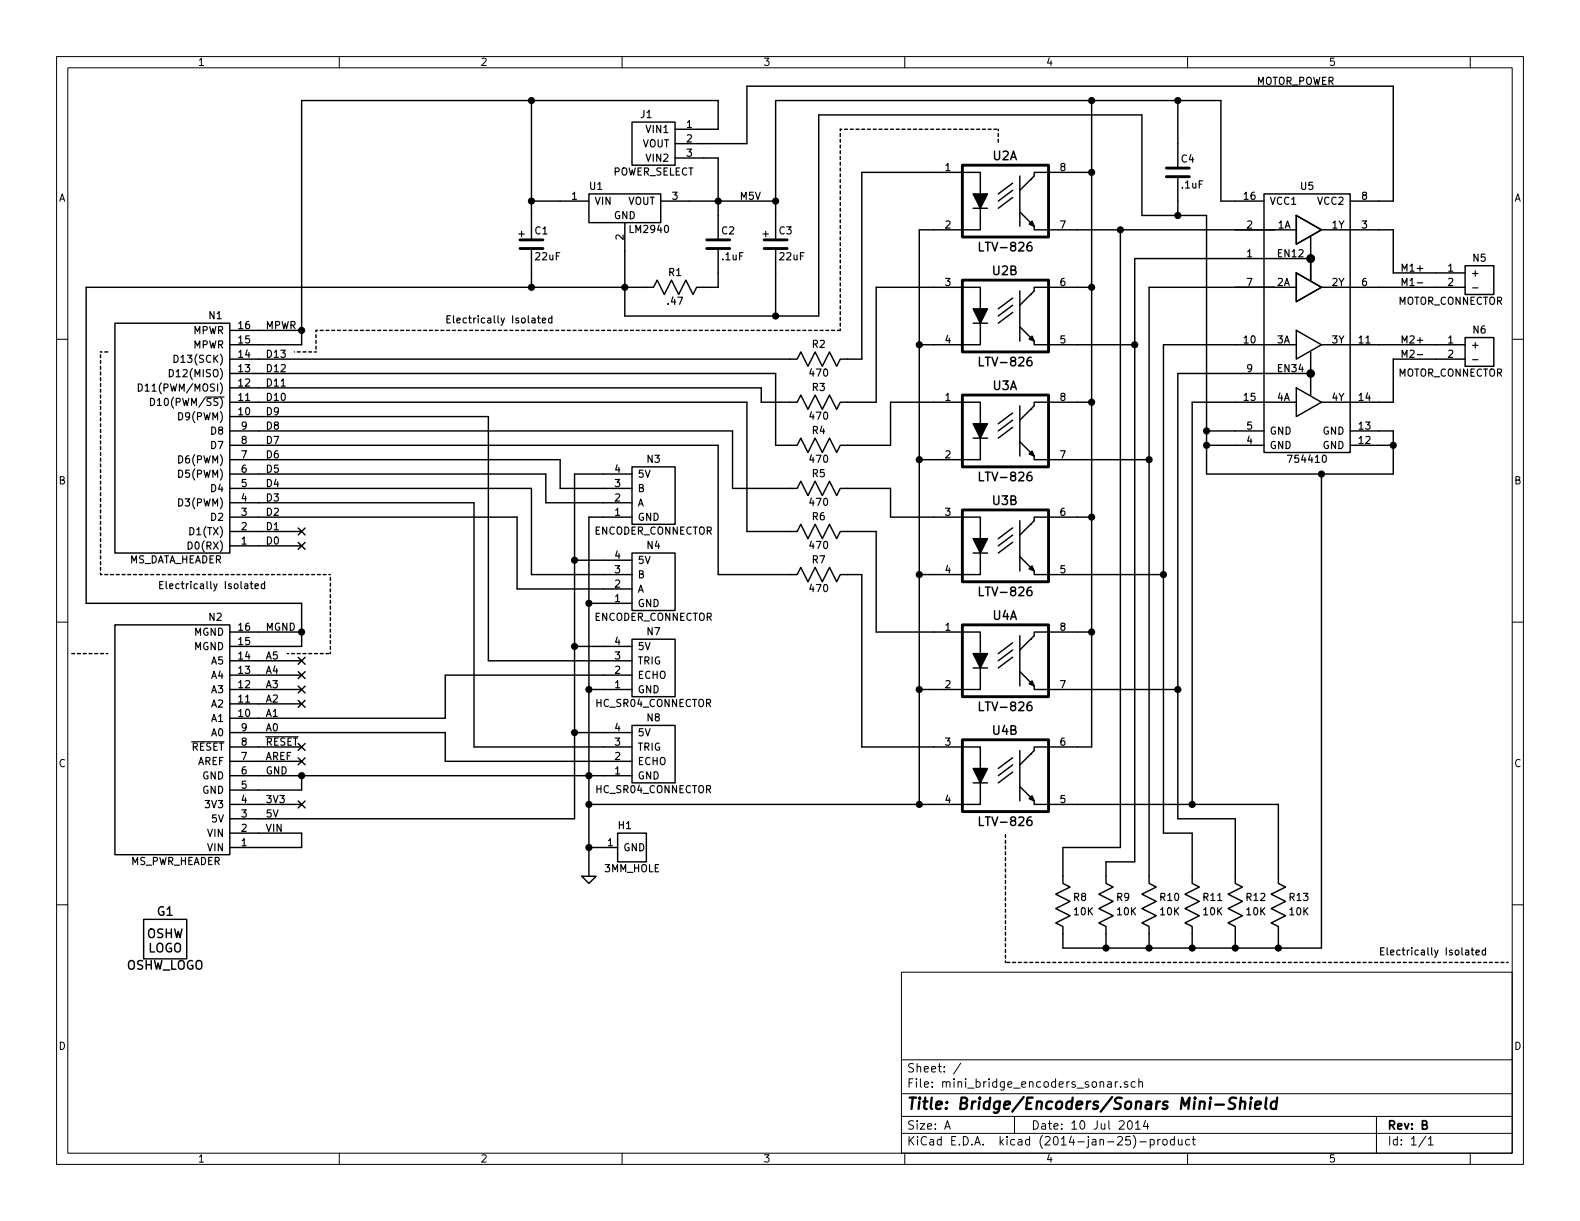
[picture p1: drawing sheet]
EESchema Schematic File Version 2
LIBS:mini_bridge_encoders_sonar
LIBS:power
LIBS:device
LIBS:transistors
LIBS:conn
LIBS:linear
LIBS:regul
LIBS:74xx
LIBS:cmos4000
LIBS:adc-dac
LIBS:memory
LIBS:xilinx
LIBS:special
LIBS:microcontrollers
LIBS:dsp
LIBS:microchip
LIBS:analog_switches
LIBS:motorola
LIBS:texas
LIBS:intel
LIBS:audio
LIBS:interface
LIBS:digital-audio
LIBS:philips
LIBS:display
LIBS:cypress
LIBS:siliconi
LIBS:opto
LIBS:atmel
LIBS:contrib
LIBS:valves
LIBS:mini_bridge_encoders_sonar-cache
EELAYER 24 0
EELAYER END
$Descr A 11000 8500
encoding utf-8
Sheet 1 1
Title "Bridge/Encoders/Sonars Mini-Shield"
Date "10 Jul 2014"
Rev "B"
Comp ""
Comment1 ""
Comment2 ""
Comment3 ""
Comment4 ""
$EndDescr
$Comp
L MS_DATA_HEADER N1
U 1 1
P 1200 3050
F 0 "N1" H 900 3900 50  0000 C CNN
F 1 "MS_DATA_HEADER" H 1175 2200 50  0000 C CNN
F 2 "" H 1200 3050 60  0000 C CNN
F 3 "" H 1200 3050 60  0000 C CNN
	1    1200 3050
	-1   0    0    -1  
$EndComp
$Comp
L MS_PWR_HEADER N2
U 1 1
P 1200 5150
F 0 "N2" H 900 6000 50  0000 C CNN
F 1 "MS_PWR_HEADER" H 1175 4300 50  0000 C CNN
F 2 "" H 1200 5150 60  0000 C CNN
F 3 "" H 1200 5150 60  0000 C CNN
	1    1200 5150
	-1   0    0    -1  
$EndComp
$Comp
L 3MM_HOLE H1
U 1 1
P 4400 5900
F 0 "H1" H 4350 6050 50  0000 C CNN
F 1 "3MM_HOLE" H 4400 5750 50  0000 C CNN
F 2 "" H 4400 5900 60  0000 C CNN
F 3 "" H 4400 5900 60  0000 C CNN
	1    4400 5900
	1    0    0    -1  
$EndComp
Text Label 1850 5400 0    50   ~ 0
GND
Text Label 1850 2300 0    50   ~ 0
MPWR
Text Label 1850 4400 0    50   ~ 0
MGND
Text Label 1850 5800 0    50   ~ 0
VIN
Text Label 1850 2500 0    50   ~ 0
D13
Text Label 1850 2600 0    50   ~ 0
D12
Text Label 1850 2700 0    50   ~ 0
D11
Text Label 1850 2800 0    50   ~ 0
D10
Text Label 1850 2900 0    50   ~ 0
D9
Text Label 1850 3000 0    50   ~ 0
D8
Text Label 1850 3100 0    50   ~ 0
D7
Text Label 1850 3200 0    50   ~ 0
D6
Text Label 1850 3300 0    50   ~ 0
D5
Text Label 1850 3400 0    50   ~ 0
D4
Text Label 1850 3500 0    50   ~ 0
D3
Text Label 1850 3600 0    50   ~ 0
D2
Text Label 1850 3700 0    50   ~ 0
D1
Text Label 1850 3800 0    50   ~ 0
D0
Text Label 1850 4600 0    50   ~ 0
A5
Text Label 1850 4700 0    50   ~ 0
A4
Text Label 1850 4800 0    50   ~ 0
A3
Text Label 1850 4900 0    50   ~ 0
A2
Text Label 1850 5000 0    50   ~ 0
A1
Text Label 1850 5100 0    50   ~ 0
A0
Text Label 1850 5200 0    50   ~ 0
~RESET
Text Label 1850 5300 0    50   ~ 0
AREF
Text Label 1850 5600 0    50   ~ 0
3V3
Text Label 1850 5700 0    50   ~ 0
5V
$Comp
L OSHW_LOGO G1
U 1 1
P 1150 6550
F 0 "G1" H 1150 6750 60  0000 C CNN
F 1 "OSHW_LOGO" H 1150 6375 60  0000 C CNN
F 2 "" H 1150 6550 60  0000 C CNN
F 3 "" H 1150 6550 60  0000 C CNN
	1    1150 6550
	1    0    0    -1  
$EndComp
$Comp
L OPTO_ISOLATOR U2
U 2 1
P 7000 2200
F 0 "U2" H 6995 2510 60  0000 C CNN
F 1 "LTV-826" H 7000 1875 60  0000 C CNN
F 2 "" H 7000 2200 60  0000 C CNN
F 3 "" H 7000 2200 60  0000 C CNN
	2    7000 2200
	1    0    0    -1  
$EndComp
$Comp
L VOLTAGE_REGULATOR U1
U 1 1
P 4350 1450
F 0 "U1" H 4150 1600 50  0000 C CNN
F 1 "LM2940" H 4375 1300 50  0000 L CNN
F 2 "" H 4350 1500 60  0000 C CNN
F 3 "" H 4350 1500 60  0000 C CNN
	1    4350 1450
	1    0    0    -1  
$EndComp
$Comp
L C_VERT C1
U 1 1
P 3700 1700
F 0 "C1" H 3720 1790 50  0000 L CNN
F 1 "22uF" H 3720 1610 50  0000 L CNN
F 2 "" H 3738 1550 30  0000 C CNN
F 3 "" H 3700 1700 60  0000 C CNN
	1    3700 1700
	1    0    0    -1  
$EndComp
$Comp
L C_VERT C2
U 1 1
P 5000 1700
F 0 "C2" H 5020 1790 50  0000 L CNN
F 1 ".1uF" H 5020 1610 50  0000 L CNN
F 2 "" H 5038 1550 30  0000 C CNN
F 3 "" H 5000 1700 60  0000 C CNN
	1    5000 1700
	1    0    0    -1  
$EndComp
$Comp
L R_HORIZ R1
U 1 1
P 4700 2000
F 0 "R1" H 4700 2100 50  0000 C CNN
F 1 ".47" H 4700 1900 50  0000 C CNN
F 2 "" H 4725 2000 60  0000 C CNN
F 3 "" H 4725 2000 60  0000 C CNN
	1    4700 2000
	1    0    0    -1  
$EndComp
$Comp
L C_VERT C3
U 1 1
P 5400 1700
F 0 "C3" H 5420 1790 50  0000 L CNN
F 1 "22uF" H 5420 1610 50  0000 L CNN
F 2 "" H 5438 1550 30  0000 C CNN
F 3 "" H 5400 1700 60  0000 C CNN
	1    5400 1700
	1    0    0    -1  
$EndComp
$Comp
L POWER_SELECT J1
U 1 1
P 4550 1000
F 0 "J1" H 4500 1200 50  0000 C CNN
F 1 "POWER_SELECT" H 4550 800 50  0000 C CNN
F 2 "" H 4550 1000 60  0000 C CNN
F 3 "" H 4550 1000 60  0000 C CNN
	1    4550 1000
	1    0    0    -1  
$EndComp
$Comp
L GND #PWR01
U 1 1
P 4100 6100
F 0 "#PWR01" H 4100 6100 30  0001 C CNN
F 1 "GND" H 4100 6030 30  0001 C CNN
F 2 "" H 4100 6100 60  0000 C CNN
F 3 "" H 4100 6100 60  0000 C CNN
	1    4100 6100
	1    0    0    -1  
$EndComp
$Comp
L OPTO_ISOLATOR U3
U 2 1
P 7000 3800
F 0 "U3" H 6995 4110 60  0000 C CNN
F 1 "LTV-826" H 7000 3475 60  0000 C CNN
F 2 "" H 7000 3800 60  0000 C CNN
F 3 "" H 7000 3800 60  0000 C CNN
	2    7000 3800
	1    0    0    -1  
$EndComp
$Comp
L OPTO_ISOLATOR U4
U 2 1
P 7000 5400
F 0 "U4" H 6995 5710 60  0000 C CNN
F 1 "LTV-826" H 7000 5075 60  0000 C CNN
F 2 "" H 7000 5400 60  0000 C CNN
F 3 "" H 7000 5400 60  0000 C CNN
	2    7000 5400
	1    0    0    -1  
$EndComp
$Comp
L OPTO_ISOLATOR U2
U 1 1
P 7000 1400
F 0 "U2" H 6995 1710 60  0000 C CNN
F 1 "LTV-826" H 7000 1075 60  0000 C CNN
F 2 "" H 7000 1400 60  0000 C CNN
F 3 "" H 7000 1400 60  0000 C CNN
	1    7000 1400
	1    0    0    -1  
$EndComp
$Comp
L OPTO_ISOLATOR U3
U 1 1
P 7000 3000
F 0 "U3" H 6995 3310 60  0000 C CNN
F 1 "LTV-826" H 7000 2675 60  0000 C CNN
F 2 "" H 7000 3000 60  0000 C CNN
F 3 "" H 7000 3000 60  0000 C CNN
	1    7000 3000
	1    0    0    -1  
$EndComp
$Comp
L R_VERT R11
U 1 1
P 8300 6300
F 0 "R11" H 8370 6350 50  0000 L CNN
F 1 "10K" H 8370 6250 50  0000 L CNN
F 2 "" H 8300 6350 60  0000 C CNN
F 3 "" H 8300 6350 60  0000 C CNN
	1    8300 6300
	1    0    0    -1  
$EndComp
$Comp
L R_VERT R12
U 1 1
P 8600 6300
F 0 "R12" H 8670 6350 50  0000 L CNN
F 1 "10K" H 8670 6250 50  0000 L CNN
F 2 "" H 8600 6350 60  0000 C CNN
F 3 "" H 8600 6350 60  0000 C CNN
	1    8600 6300
	1    0    0    -1  
$EndComp
$Comp
L R_VERT R13
U 1 1
P 8900 6300
F 0 "R13" H 8970 6350 50  0000 L CNN
F 1 "10K" H 8970 6250 50  0000 L CNN
F 2 "" H 8900 6350 60  0000 C CNN
F 3 "" H 8900 6350 60  0000 C CNN
	1    8900 6300
	1    0    0    -1  
$EndComp
$Comp
L R_VERT R8
U 1 1
P 7400 6300
F 0 "R8" H 7470 6350 50  0000 L CNN
F 1 "10K" H 7470 6250 50  0000 L CNN
F 2 "" H 7400 6350 60  0000 C CNN
F 3 "" H 7400 6350 60  0000 C CNN
	1    7400 6300
	1    0    0    -1  
$EndComp
$Comp
L R_VERT R9
U 1 1
P 7700 6300
F 0 "R9" H 7770 6350 50  0000 L CNN
F 1 "10K" H 7770 6250 50  0000 L CNN
F 2 "" H 7700 6350 60  0000 C CNN
F 3 "" H 7700 6350 60  0000 C CNN
	1    7700 6300
	1    0    0    -1  
$EndComp
$Comp
L R_VERT R10
U 1 1
P 8000 6300
F 0 "R10" H 8070 6350 50  0000 L CNN
F 1 "10K" H 8070 6250 50  0000 L CNN
F 2 "" H 8000 6350 60  0000 C CNN
F 3 "" H 8000 6350 60  0000 C CNN
	1    8000 6300
	1    0    0    -1  
$EndComp
$Comp
L 754410 U5
U 1 1
P 9100 2200
F 0 "U5" H 9100 3100 50  0000 C CNN
F 1 "754410" H 9100 1200 50  0000 C CNN
F 2 "" H 9075 775 60  0000 C CNN
F 3 "" H 9075 775 60  0000 C CNN
	1    9100 2200
	1    0    0    -1  
$EndComp
$Comp
L R_HORIZ R2
U 1 1
P 5700 2500
F 0 "R2" H 5700 2600 50  0000 C CNN
F 1 "470" H 5700 2400 50  0000 C CNN
F 2 "" H 5725 2500 60  0000 C CNN
F 3 "" H 5725 2500 60  0000 C CNN
	1    5700 2500
	1    0    0    -1  
$EndComp
$Comp
L R_HORIZ R3
U 1 1
P 5700 2800
F 0 "R3" H 5700 2900 50  0000 C CNN
F 1 "470" H 5700 2700 50  0000 C CNN
F 2 "" H 5725 2800 60  0000 C CNN
F 3 "" H 5725 2800 60  0000 C CNN
	1    5700 2800
	1    0    0    -1  
$EndComp
$Comp
L R_HORIZ R4
U 1 1
P 5700 3100
F 0 "R4" H 5700 3200 50  0000 C CNN
F 1 "470" H 5700 3000 50  0000 C CNN
F 2 "" H 5725 3100 60  0000 C CNN
F 3 "" H 5725 3100 60  0000 C CNN
	1    5700 3100
	1    0    0    -1  
$EndComp
$Comp
L OPTO_ISOLATOR U4
U 1 1
P 7000 4600
F 0 "U4" H 6995 4910 60  0000 C CNN
F 1 "LTV-826" H 7000 4275 60  0000 C CNN
F 2 "" H 7000 4600 60  0000 C CNN
F 3 "" H 7000 4600 60  0000 C CNN
	1    7000 4600
	1    0    0    -1  
$EndComp
$Comp
L R_HORIZ R5
U 1 1
P 5700 3400
F 0 "R5" H 5700 3500 50  0000 C CNN
F 1 "470" H 5700 3300 50  0000 C CNN
F 2 "" H 5725 3400 60  0000 C CNN
F 3 "" H 5725 3400 60  0000 C CNN
	1    5700 3400
	1    0    0    -1  
$EndComp
$Comp
L R_HORIZ R6
U 1 1
P 5700 3700
F 0 "R6" H 5700 3800 50  0000 C CNN
F 1 "470" H 5700 3600 50  0000 C CNN
F 2 "" H 5725 3700 60  0000 C CNN
F 3 "" H 5725 3700 60  0000 C CNN
	1    5700 3700
	1    0    0    -1  
$EndComp
$Comp
L R_HORIZ R7
U 1 1
P 5700 4000
F 0 "R7" H 5700 4100 50  0000 C CNN
F 1 "470" H 5700 3900 50  0000 C CNN
F 2 "" H 5725 4000 60  0000 C CNN
F 3 "" H 5725 4000 60  0000 C CNN
	1    5700 4000
	1    0    0    -1  
$EndComp
$Comp
L MOTOR_CONNECTOR N5
U 1 1
P 10300 1950
F 0 "N5" H 10300 2100 50  0000 C CNN
F 1 "MOTOR_CONNECTOR" H 10100 1800 50  0000 C CNN
F 2 "" H 10300 1950 60  0000 C CNN
F 3 "" H 10300 1950 60  0000 C CNN
	1    10300 1950
	1    0    0    -1  
$EndComp
$Comp
L MOTOR_CONNECTOR N6
U 1 1
P 10300 2450
F 0 "N6" H 10300 2600 50  0000 C CNN
F 1 "MOTOR_CONNECTOR" H 10100 2300 50  0000 C CNN
F 2 "" H 10300 2450 60  0000 C CNN
F 3 "" H 10300 2450 60  0000 C CNN
	1    10300 2450
	1    0    0    -1  
$EndComp
Text Label 8750 600  0    50   ~ 0
MOTOR_POWER
Text Label 5150 1400 0    50   ~ 0
M5V
Text Notes 9600 6650 0    50   ~ 0
Electrically Isolated
$Comp
L ENCODER_CONNECTOR N3
U 1 1
P 4550 3450
F 0 "N3" H 4550 3700 50  0000 C CNN
F 1 "ENCODER_CONNECTOR" H 4550 3200 50  0000 C CNN
F 2 "" H 4550 3450 50  0000 C CNN
F 3 "" H 4550 3450 50  0000 C CNN
	1    4550 3450
	1    0    0    -1  
$EndComp
Text Notes 3100 2250 0    50   ~ 0
Electrically Isolated
Text Notes 1100 4100 0    50   ~ 0
Electrically Isolated
$Comp
L ENCODER_CONNECTOR N4
U 1 1
P 4550 4050
F 0 "N4" H 4550 4300 50  0000 C CNN
F 1 "ENCODER_CONNECTOR" H 4550 3800 50  0000 C CNN
F 2 "" H 4550 4050 50  0000 C CNN
F 3 "" H 4550 4050 50  0000 C CNN
	1    4550 4050
	1    0    0    -1  
$EndComp
NoConn ~ 2100 4600
NoConn ~ 2100 4700
NoConn ~ 2100 5200
NoConn ~ 2100 5300
NoConn ~ 2100 5600
Wire Wire Line
	1800 2300 2100 2300
Wire Wire Line
	2100 700  2100 2400
Wire Wire Line
	2100 2400 1800 2400
Wire Wire Line
	1800 4400 2100 4400
Wire Wire Line
	2100 4500 1800 4500
Wire Wire Line
	1800 5400 4200 5400
Wire Wire Line
	2100 5500 1800 5500
Wire Wire Line
	1800 5800 2100 5800
Wire Wire Line
	2100 5800 2100 5900
Wire Wire Line
	2100 5900 1800 5900
Wire Wire Line
	1800 2600 5400 2600
Wire Wire Line
	1800 2700 5300 2700
Wire Wire Line
	1800 2800 5200 2800
Wire Wire Line
	1800 2900 3400 2900
Wire Wire Line
	1800 3000 5100 3000
Wire Wire Line
	1800 3100 5000 3100
Wire Wire Line
	1800 3200 3900 3200
Wire Wire Line
	1800 3300 3800 3300
Wire Wire Line
	1800 3400 3700 3400
Wire Wire Line
	1800 3500 3300 3500
Wire Wire Line
	1800 3600 3600 3600
Wire Wire Line
	1800 3700 2100 3700
Wire Wire Line
	1800 3800 2100 3800
Wire Wire Line
	1800 4600 2100 4600
Wire Wire Line
	2100 4700 1800 4700
Wire Wire Line
	1800 4800 2100 4800
Wire Wire Line
	1800 4900 2100 4900
Wire Wire Line
	1800 5000 3100 5000
Wire Wire Line
	1800 5100 3100 5100
Wire Wire Line
	2100 5200 1800 5200
Wire Wire Line
	2100 5300 1800 5300
Wire Wire Line
	2100 5600 1800 5600
Wire Wire Line
	3700 1400 3900 1400
Connection ~ 2100 2300
Wire Wire Line
	4350 1750 4350 2200
Connection ~ 2100 4400
Wire Wire Line
	3700 700  3700 1500
Connection ~ 3700 1400
Wire Wire Line
	600  2000 4500 2000
Connection ~ 4350 2000
Wire Wire Line
	4900 2000 5000 2000
Wire Wire Line
	5000 2000 5000 1900
Wire Wire Line
	5000 1100 5000 1500
Wire Wire Line
	5400 700  5400 1500
Connection ~ 5000 1400
Wire Wire Line
	5400 2200 5400 1900
Wire Wire Line
	5000 700  5000 900 
Wire Wire Line
	5000 900  4900 900 
Wire Wire Line
	4800 1400 5400 1400
Wire Wire Line
	5000 1100 4900 1100
Connection ~ 5400 2200
Wire Wire Line
	8900 6600 8900 6500
Wire Wire Line
	7400 6600 9200 6600
Wire Wire Line
	8600 6600 8600 6500
Wire Wire Line
	8300 6600 8300 6500
Connection ~ 8600 6600
Wire Wire Line
	8000 6600 8000 6500
Connection ~ 8300 6600
Wire Wire Line
	7700 6600 7700 6500
Connection ~ 8000 6600
Connection ~ 7700 6600
Wire Wire Line
	9600 3000 9700 3000
Wire Wire Line
	9700 3000 9700 3300
Wire Wire Line
	9700 3100 9600 3100
Wire Wire Line
	9700 3300 8400 3300
Connection ~ 9700 3100
Wire Wire Line
	9600 2800 9700 2800
Wire Wire Line
	9700 2800 9700 2500
Wire Wire Line
	9700 2500 10000 2500
Wire Wire Line
	10000 2400 9600 2400
Wire Wire Line
	10000 2000 9600 2000
Wire Wire Line
	10000 1900 9700 1900
Wire Wire Line
	9700 1900 9700 1600
Wire Wire Line
	9700 1600 9600 1600
Wire Wire Line
	8600 1400 8500 1400
Connection ~ 5400 1400
Wire Wire Line
	9600 1400 9700 1400
Wire Wire Line
	5500 2800 5300 2800
Wire Wire Line
	5300 2800 5300 2700
Wire Wire Line
	5500 3700 5200 3700
Wire Wire Line
	5200 3700 5200 2800
Wire Wire Line
	5500 3100 5400 3100
Wire Wire Line
	5400 3100 5400 2600
Wire Wire Line
	5100 3000 5100 3400
Wire Wire Line
	5100 3400 5500 3400
Wire Wire Line
	5500 4000 5000 4000
Wire Wire Line
	5000 4000 5000 3100
Connection ~ 3700 700 
Wire Wire Line
	8300 2800 8600 2800
Wire Wire Line
	8200 2600 8600 2600
Wire Wire Line
	7600 5200 7500 5200
Wire Wire Line
	7600 700  7600 5200
Wire Wire Line
	7600 1200 7500 1200
Wire Wire Line
	7500 2000 7600 2000
Connection ~ 7600 2000
Connection ~ 7600 2800
Wire Wire Line
	7500 3600 7600 3600
Connection ~ 7600 3600
Wire Wire Line
	7500 4400 7600 4400
Connection ~ 7600 4400
Wire Wire Line
	8600 3000 8400 3000
Wire Wire Line
	8400 3300 8400 1500
Wire Wire Line
	8600 3100 8400 3100
Connection ~ 8400 3100
Connection ~ 8400 3000
Wire Wire Line
	8500 1400 8500 700 
Wire Wire Line
	8500 700  5400 700 
Wire Wire Line
	9700 1400 9700 600 
Wire Wire Line
	9700 600  5200 600 
Wire Wire Line
	8300 2800 8300 5600
Wire Wire Line
	7500 5600 8900 5600
Wire Wire Line
	8200 2600 8200 5700
Wire Wire Line
	8200 4800 7500 4800
Wire Wire Line
	8600 2400 8100 2400
Wire Wire Line
	8100 2400 8100 5800
Wire Wire Line
	8100 4000 7500 4000
Wire Wire Line
	8600 2000 8000 2000
Wire Wire Line
	8000 2000 8000 6100
Wire Wire Line
	8000 3200 7500 3200
Wire Wire Line
	8600 1800 7900 1800
Wire Wire Line
	7900 1800 7900 6000
Wire Wire Line
	7900 2400 7500 2400
Wire Wire Line
	7500 1600 8600 1600
Wire Wire Line
	7400 6600 7400 6500
Wire Wire Line
	7400 5900 7400 6100
Wire Wire Line
	8900 5600 8900 6100
Connection ~ 8300 5600
Wire Wire Line
	8600 6100 8600 5700
Wire Wire Line
	8600 5700 8200 5700
Connection ~ 8200 4800
Wire Wire Line
	8300 6100 8300 5800
Wire Wire Line
	8300 5800 8100 5800
Connection ~ 8100 4000
Connection ~ 8000 3200
Wire Wire Line
	7700 6100 7700 6000
Wire Wire Line
	7700 6000 7900 6000
Connection ~ 7900 2400
Wire Wire Line
	7800 5900 7400 5900
Connection ~ 7800 1600
Wire Wire Line
	9200 6600 9200 3300
Connection ~ 9200 3300
Connection ~ 8900 6600
Wire Notes Line
	10500 6700 7000 6700
Wire Notes Line
	7000 6700 7000 5800
Wire Wire Line
	5900 2500 6000 2500
Wire Wire Line
	6000 2500 6000 1200
Wire Wire Line
	6000 1200 6500 1200
Wire Wire Line
	5900 2800 6100 2800
Wire Wire Line
	6100 2800 6100 2000
Wire Wire Line
	6100 2000 6500 2000
Wire Wire Line
	5900 3100 6200 3100
Wire Wire Line
	6200 3100 6200 2800
Wire Wire Line
	6200 2800 6500 2800
Wire Wire Line
	5900 3400 6200 3400
Wire Wire Line
	6200 3400 6200 3600
Wire Wire Line
	6200 3600 6500 3600
Wire Wire Line
	5900 3700 6100 3700
Wire Wire Line
	6100 3700 6100 4400
Wire Wire Line
	6100 4400 6500 4400
Wire Wire Line
	6500 5200 6000 5200
Wire Wire Line
	6000 5200 6000 4000
Wire Wire Line
	6000 4000 5900 4000
Wire Wire Line
	6400 1600 6400 5600
Wire Wire Line
	6400 1600 6500 1600
Wire Wire Line
	6500 4800 6400 4800
Connection ~ 6400 4800
Wire Wire Line
	6500 4000 6400 4000
Connection ~ 6400 4000
Wire Wire Line
	6500 3200 6400 3200
Connection ~ 6400 3200
Wire Wire Line
	6500 2400 6400 2400
Connection ~ 6400 2400
Wire Wire Line
	2100 700  5000 700 
Wire Wire Line
	4900 1000 5200 1000
Wire Wire Line
	5200 1000 5200 600 
Wire Wire Line
	5700 2200 5700 800 
Wire Wire Line
	1800 2500 5500 2500
Wire Notes Line
	2200 2300 5850 2300
Wire Notes Line
	5850 2300 5850 900 
Wire Notes Line
	5850 900  6950 900 
Wire Notes Line
	6950 900  6950 1000
Wire Wire Line
	2100 4200 2100 4500
Wire Wire Line
	2100 4200 600  4200
Wire Wire Line
	600  4200 600  2000
Connection ~ 3700 2000
Wire Wire Line
	3700 2000 3700 1900
Wire Wire Line
	4350 2200 5700 2200
Wire Notes Line
	2000 4550 2300 4550
Wire Notes Line
	2300 4550 2300 4000
Wire Notes Line
	2300 4000 700  4000
Wire Notes Line
	700  4000 700  2450
Wire Notes Line
	700  2450 750  2450
Wire Notes Line
	750  4550 500  4550
Wire Notes Line
	2200 2300 2200 2450
Wire Notes Line
	2200 2450 2050 2450
Wire Wire Line
	4200 4200 4100 4200
Wire Wire Line
	4100 3600 4200 3600
Wire Wire Line
	4200 3300 4000 3300
Wire Wire Line
	4000 3300 4000 5700
Wire Wire Line
	4000 3900 4200 3900
Wire Wire Line
	4200 3400 3900 3400
Wire Wire Line
	3900 3400 3900 3200
Wire Wire Line
	4200 3500 3800 3500
Wire Wire Line
	3800 3500 3800 3300
Wire Wire Line
	4200 4000 3700 4000
Wire Wire Line
	3700 4000 3700 3400
Wire Wire Line
	4200 4100 3600 4100
Wire Wire Line
	3600 4100 3600 3600
Connection ~ 4000 3900
Connection ~ 4100 4200
Wire Wire Line
	8400 1500 7950 1500
Wire Wire Line
	7950 1500 7950 800 
$Comp
L C_VERT C4
U 1 1
P 8200 1200
F 0 "C4" H 8220 1290 50  0000 L CNN
F 1 ".1uF" H 8220 1110 50  0000 L CNN
F 2 "" H 8238 1050 30  0000 C CNN
F 3 "" H 8200 1200 60  0000 C CNN
	1    8200 1200
	1    0    0    -1  
$EndComp
Wire Wire Line
	8200 1500 8200 1400
Connection ~ 8200 1500
Connection ~ 6400 5600
Wire Wire Line
	7600 2800 7500 2800
Connection ~ 7600 700 
Connection ~ 7600 1200
Wire Wire Line
	7800 5900 7800 1600
Wire Wire Line
	4200 5900 4100 5900
NoConn ~ 2100 4800
NoConn ~ 2100 4900
Wire Wire Line
	4000 5700 1800 5700
Text Label 9750 1900 0    50   ~ 0
M1+
Text Label 9750 2000 0    50   ~ 0
M1-
Text Label 9750 2400 0    50   ~ 0
M2+
Text Label 9750 2500 0    50   ~ 0
M2-
Wire Wire Line
	7950 800  5700 800 
Wire Wire Line
	8200 1000 8200 700 
Connection ~ 8200 700 
$Comp
L HC_SR04_CONNECTOR N7
U 1 1
P 4550 4650
F 0 "N7" H 4550 4900 50  0000 C CNN
F 1 "HC_SR04_CONNECTOR" H 4550 4400 50  0000 C CNN
F 2 "" H 4550 4650 50  0000 C CNN
F 3 "" H 4550 4650 50  0000 C CNN
	1    4550 4650
	1    0    0    -1  
$EndComp
$Comp
L HC_SR04_CONNECTOR N8
U 1 1
P 4550 5250
F 0 "N8" H 4550 5500 50  0000 C CNN
F 1 "HC_SR04_CONNECTOR" H 4550 5000 50  0000 C CNN
F 2 "" H 4550 5250 50  0000 C CNN
F 3 "" H 4550 5250 50  0000 C CNN
	1    4550 5250
	1    0    0    -1  
$EndComp
Connection ~ 4100 5600
Wire Wire Line
	4200 4500 4000 4500
Connection ~ 4000 4500
Wire Wire Line
	4200 5100 4000 5100
Connection ~ 4000 5100
Connection ~ 4100 5400
Wire Wire Line
	4200 4800 4100 4800
Connection ~ 4100 4800
Wire Wire Line
	4200 4600 3400 4600
Wire Wire Line
	3400 4600 3400 2900
Wire Wire Line
	4200 5200 3300 5200
Wire Wire Line
	3300 5200 3300 3500
Wire Wire Line
	4200 5300 3100 5300
Wire Wire Line
	3100 5300 3100 5100
Wire Wire Line
	3100 5000 3100 4700
Wire Wire Line
	3100 4700 4200 4700
Connection ~ 4100 5900
Wire Wire Line
	4100 3600 4100 6100
NoConn ~ 2100 3700
NoConn ~ 2100 3800
Connection ~ 2100 5400
Wire Wire Line
	4100 5600 6500 5600
Wire Wire Line
	2100 5500 2100 5400
Text Notes 3600 1650 0    50   ~ 0
+
Text Notes 5300 1650 0    50   ~ 0
+
$EndSCHEMATC
